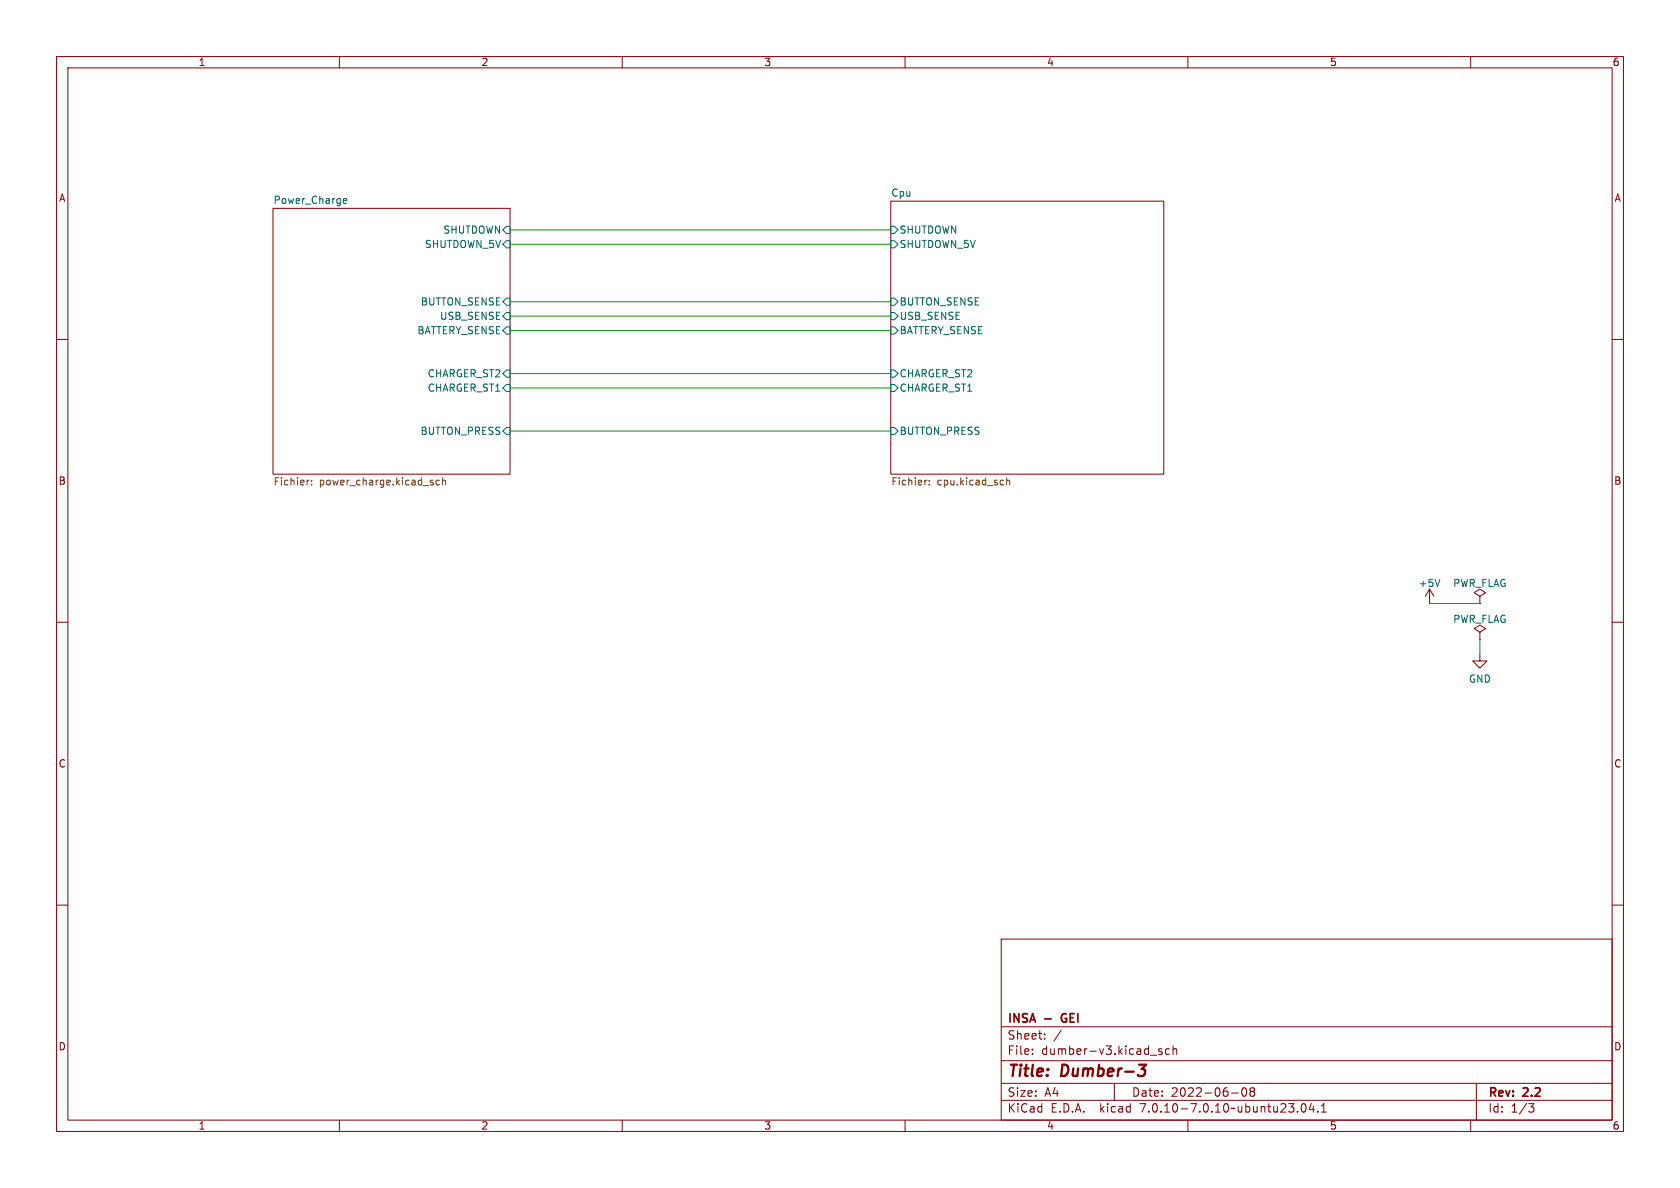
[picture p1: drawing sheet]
(kicad_sch (version 20230121) (generator eeschema)

 (paper "A4")

 (title_block
  (title "Dumber-3")
  (date "2022-06-08")
  (rev "2.2")
  (company "INSA - GEI"))

 (lib_symbols
  (symbol "power:+5V" (power) (pin_names (offset 0)) (in_bom yes) (on_board yes)
   (property "Reference" "#PWR" (at 0 -3.81 0) (effects (font (size 1.27 1.27)) hide))
   (property "Value" "+5V" (at 0 3.556 0) (effects (font (size 1.27 1.27))))
   (property "Footprint" "" (at 0 0 0) (effects (font (size 1.27 1.27)) hide))
   (property "Datasheet" "" (at 0 0 0) (effects (font (size 1.27 1.27)) hide))
   (symbol "+5V_0_1"
    (polyline (pts (xy -0.762 1.27) (xy 0 2.54)) (stroke (width 0) (type default)) (fill (type none)))
    (polyline (pts (xy 0 0) (xy 0 2.54)) (stroke (width 0) (type default)) (fill (type none)))
    (polyline (pts (xy 0 2.54) (xy 0.762 1.27)) (stroke (width 0) (type default)) (fill (type none))))
   (symbol "+5V_1_1"
    (pin power_in line (at 0 0 90) (length 0) hide (name "+5V" (effects (font (size 1.27 1.27)))) (number "1" (effects (font (size 1.27 1.27)))))))
  (symbol "power:GND" (power) (pin_names (offset 0)) (in_bom yes) (on_board yes)
   (property "Reference" "#PWR" (at 0 -6.35 0) (effects (font (size 1.27 1.27)) hide))
   (property "Value" "GND" (at 0 -3.81 0) (effects (font (size 1.27 1.27))))
   (property "Footprint" "" (at 0 0 0) (effects (font (size 1.27 1.27)) hide))
   (property "Datasheet" "" (at 0 0 0) (effects (font (size 1.27 1.27)) hide))
   (symbol "GND_0_1"
    (polyline (pts (xy 0 0) (xy 0 -1.27) (xy 1.27 -1.27) (xy 0 -2.54) (xy -1.27 -1.27) (xy 0 -1.27)) (stroke (width 0) (type default)) (fill (type none))))
   (symbol "GND_1_1"
    (pin power_in line (at 0 0 270) (length 0) hide (name "GND" (effects (font (size 1.27 1.27)))) (number "1" (effects (font (size 1.27 1.27)))))))
  (symbol "power:PWR_FLAG" (power) (pin_numbers hide) (pin_names (offset 0) hide) (in_bom yes) (on_board yes)
   (property "Reference" "#FLG" (at 0 1.905 0) (effects (font (size 1.27 1.27)) hide))
   (property "Value" "PWR_FLAG" (at 0 3.81 0) (effects (font (size 1.27 1.27))))
   (property "Footprint" "" (at 0 0 0) (effects (font (size 1.27 1.27)) hide))
   (property "Datasheet" "~" (at 0 0 0) (effects (font (size 1.27 1.27)) hide))
   (symbol "PWR_FLAG_0_0"
    (pin power_out line (at 0 0 90) (length 0) (name "pwr" (effects (font (size 1.27 1.27)))) (number "1" (effects (font (size 1.27 1.27))))))
   (symbol "PWR_FLAG_0_1"
    (polyline (pts (xy 0 0) (xy 0 1.27) (xy -1.016 1.905) (xy 0 2.54) (xy 1.016 1.905) (xy 0 1.27)) (stroke (width 0) (type default)) (fill (type none))))))


 (wire (pts (xy 90.17 53.34) (xy 157.48 53.34)) (stroke (width 0) (type default)))
 (wire (pts (xy 90.17 55.88) (xy 157.48 55.88)) (stroke (width 0) (type default)))
 (wire (pts (xy 90.17 66.04) (xy 157.48 66.04)) (stroke (width 0) (type default)))
 (wire (pts (xy 90.17 76.2) (xy 157.48 76.2)) (stroke (width 0) (type default)))
 (wire (pts (xy 261.62 113.03) (xy 261.62 115.57)) (stroke (width 0) (type default)))
 (wire (pts (xy 252.73 106.68) (xy 261.62 106.68)) (stroke (width 0) (type default)))
 (wire (pts (xy 90.17 40.64) (xy 157.48 40.64)) (stroke (width 0) (type default)))
 (wire (pts (xy 90.17 43.18) (xy 157.48 43.18)) (stroke (width 0) (type default)))
 (wire (pts (xy 90.17 58.42) (xy 157.48 58.42)) (stroke (width 0) (type default)))
 (wire (pts (xy 90.17 68.58) (xy 157.48 68.58)) (stroke (width 0) (type default)))

 (symbol (lib_id "power:GND") (at 261.62 115.57 0) (unit 1) (in_bom yes) (on_board yes) (dnp no) (fields_autoplaced)
  (property "Reference" "#PWR04" (at 261.62 121.92 0) (effects (font (size 1.27 1.27)) hide))
  (property "Value" "GND" (at 261.62 120.0134 0) (effects (font (size 1.27 1.27))))
  (property "Footprint" "" (at 261.62 115.57 0) (effects (font (size 1.27 1.27)) hide))
  (property "Datasheet" "" (at 261.62 115.57 0) (effects (font (size 1.27 1.27)) hide)) (pin "1"))

 (symbol (lib_id "power:+5V") (at 252.73 106.68 0) (unit 1) (in_bom yes) (on_board yes) (dnp no) (fields_autoplaced)
  (property "Reference" "#PWR03" (at 252.73 110.49 0) (effects (font (size 1.27 1.27)) hide))
  (property "Value" "+5V" (at 252.73 103.1042 0) (effects (font (size 1.27 1.27))))
  (property "Footprint" "" (at 252.73 106.68 0) (effects (font (size 1.27 1.27)) hide))
  (property "Datasheet" "" (at 252.73 106.68 0) (effects (font (size 1.27 1.27)) hide)) (pin "1"))

 (symbol (lib_id "power:PWR_FLAG") (at 261.62 106.68 0) (unit 1) (in_bom yes) (on_board yes) (dnp no) (fields_autoplaced)
  (property "Reference" "#FLG03" (at 261.62 104.775 0) (effects (font (size 1.27 1.27)) hide))
  (property "Value" "PWR_FLAG" (at 261.62 103.1042 0) (effects (font (size 1.27 1.27))))
  (property "Footprint" "" (at 261.62 106.68 0) (effects (font (size 1.27 1.27)) hide))
  (property "Datasheet" "~" (at 261.62 106.68 0) (effects (font (size 1.27 1.27)) hide)) (pin "1"))

 (symbol (lib_id "power:PWR_FLAG") (at 261.62 113.03 0) (unit 1) (in_bom yes) (on_board yes) (dnp no) (fields_autoplaced)
  (property "Reference" "#FLG04" (at 261.62 111.125 0) (effects (font (size 1.27 1.27)) hide))
  (property "Value" "PWR_FLAG" (at 261.62 109.4542 0) (effects (font (size 1.27 1.27))))
  (property "Footprint" "" (at 261.62 113.03 0) (effects (font (size 1.27 1.27)) hide))
  (property "Datasheet" "~" (at 261.62 113.03 0) (effects (font (size 1.27 1.27)) hide)) (pin "1"))

 (sheet (at 157.48 35.56) (size 48.26 48.26) (fields_autoplaced) (stroke (width 0.1524) (type solid)) (fill (color 0 0 0 0.0000))
  (property "Sheetname" "Cpu" (at 157.48 34.8484 0) (effects (font (size 1.27 1.27)) (justify left bottom)))
  (property "Sheetfile" "cpu.kicad_sch" (at 157.48 84.4046 0) (effects (font (size 1.27 1.27)) (justify left top))) (pin "SHUTDOWN" input (at 157.48 40.64 180) (effects (font (size 1.27 1.27)) (justify left))) (pin "BUTTON_SENSE" input (at 157.48 53.34 180) (effects (font (size 1.27 1.27)) (justify left))) (pin "USB_SENSE" input (at 157.48 55.88 180) (effects (font (size 1.27 1.27)) (justify left))) (pin "CHARGER_ST2" input (at 157.48 66.04 180) (effects (font (size 1.27 1.27)) (justify left))) (pin "CHARGER_ST1" input (at 157.48 68.58 180) (effects (font (size 1.27 1.27)) (justify left))) (pin "SHUTDOWN_5V" input (at 157.48 43.18 180) (effects (font (size 1.27 1.27)) (justify left))) (pin "BATTERY_SENSE" input (at 157.48 58.42 180) (effects (font (size 1.27 1.27)) (justify left))) (pin "BUTTON_PRESS" input (at 157.48 76.2 180) (effects (font (size 1.27 1.27)) (justify left))))

 (sheet (at 48.26 36.83) (size 41.91 46.99) (fields_autoplaced) (stroke (width 0.1524) (type solid)) (fill (color 0 0 0 0.0000))
  (property "Sheetname" "Power_Charge" (at 48.26 36.1184 0) (effects (font (size 1.27 1.27)) (justify left bottom)))
  (property "Sheetfile" "power_charge.kicad_sch" (at 48.26 84.4046 0) (effects (font (size 1.27 1.27)) (justify left top))) (pin "BATTERY_SENSE" input (at 90.17 58.42 0) (effects (font (size 1.27 1.27)) (justify right))) (pin "USB_SENSE" input (at 90.17 55.88 0) (effects (font (size 1.27 1.27)) (justify right))) (pin "SHUTDOWN" input (at 90.17 40.64 0) (effects (font (size 1.27 1.27)) (justify right))) (pin "BUTTON_SENSE" input (at 90.17 53.34 0) (effects (font (size 1.27 1.27)) (justify right))) (pin "SHUTDOWN_5V" input (at 90.17 43.18 0) (effects (font (size 1.27 1.27)) (justify right))) (pin "CHARGER_ST2" input (at 90.17 66.04 0) (effects (font (size 1.27 1.27)) (justify right))) (pin "CHARGER_ST1" input (at 90.17 68.58 0) (effects (font (size 1.27 1.27)) (justify right))) (pin "BUTTON_PRESS" input (at 90.17 76.2 0) (effects (font (size 1.27 1.27)) (justify right))))

 (sheet_instances (path "" (page "1"))))
